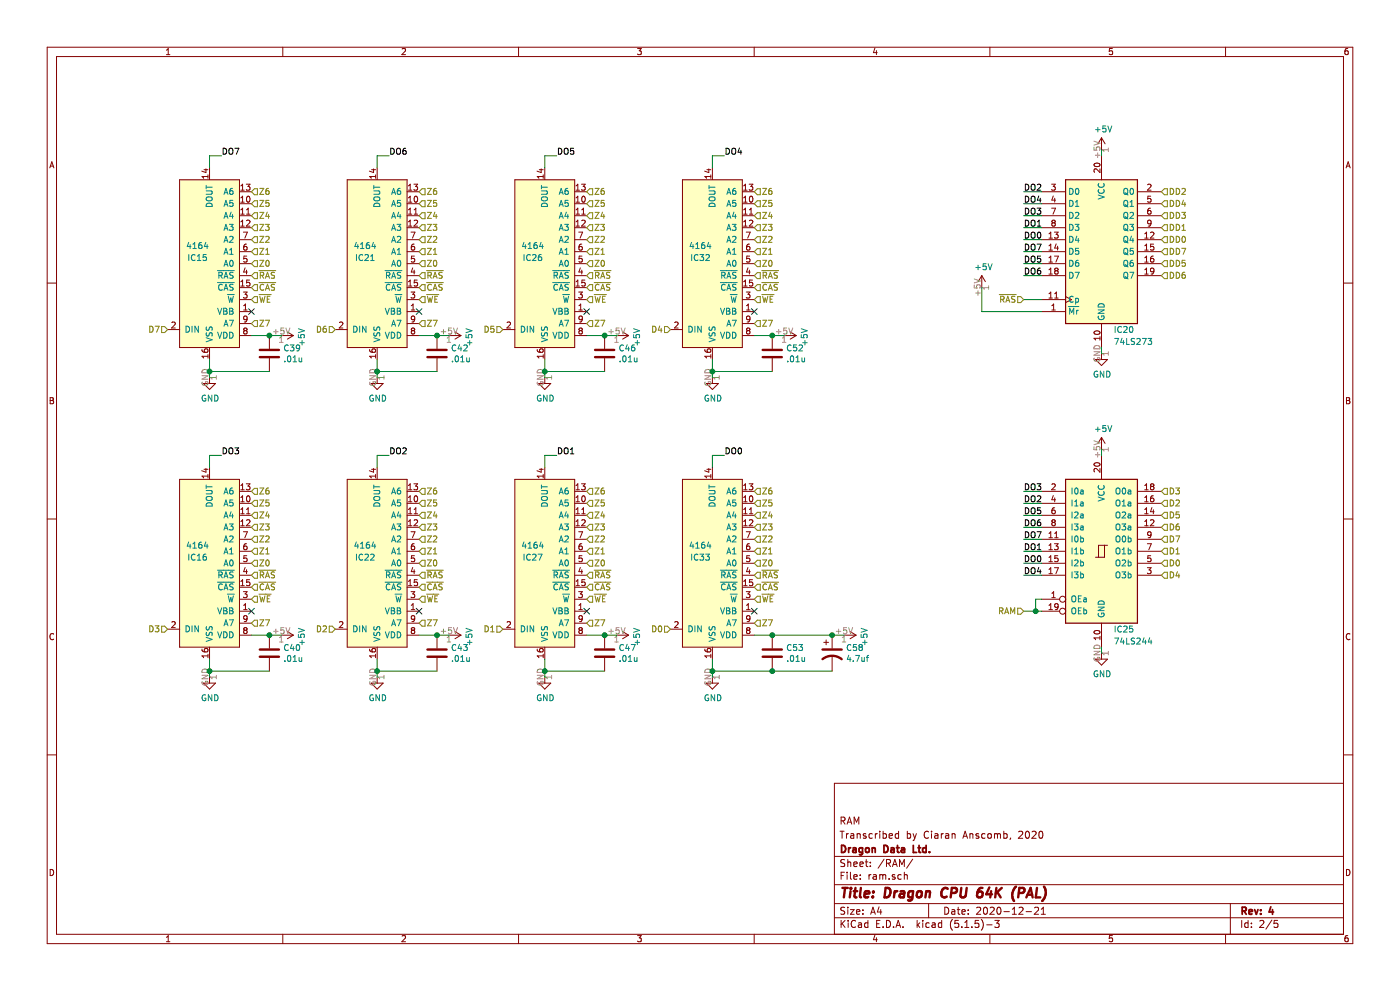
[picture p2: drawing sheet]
EESchema Schematic File Version 4
EELAYER 30 0
EELAYER END
$Descr A4 11693 8268
encoding utf-8
Sheet 2 5
Title "Dragon CPU 64K (PAL)"
Date "2020-12-21"
Rev "4"
Comp "Dragon Data Ltd."
Comment1 "Transcribed by Ciaran Anscomb, 2020"
Comment2 "RAM"
Comment3 ""
Comment4 ""
$EndDescr
Text HLabel 5600 5250 0    50   Input ~ 0
D0
Text HLabel 6300 4700 2    50   Input ~ 0
Z0
Text HLabel 6300 4600 2    50   Input ~ 0
Z1
Text HLabel 6300 4500 2    50   Input ~ 0
Z2
Text HLabel 6300 4400 2    50   Input ~ 0
Z3
Text HLabel 6300 4300 2    50   Input ~ 0
Z4
Text HLabel 6300 4200 2    50   Input ~ 0
Z5
Text HLabel 6300 4100 2    50   Input ~ 0
Z6
Text HLabel 6300 5200 2    50   Input ~ 0
Z7
Text HLabel 6300 4800 2    50   Input ~ 0
~RAS
Text HLabel 6300 4900 2    50   Input ~ 0
~CAS
Text HLabel 6300 5000 2    50   Input ~ 0
~WE
$Comp
L power:GND #PWR?
U 1 1
P 5950 5650
AR Path="/5FD9C9AE" Ref="#PWR?"  Part="1" 
AR Path="/5FD82066/5FD9C9AE" Ref="#PWR0124"  Part="1" 
F 0 "#PWR0124" H 5950 5400 50  0001 C CNN
F 1 "GND" H 5955 5477 50  0000 C CNN
F 2 "" H 5950 5650 50  0001 C CNN
F 3 "" H 5950 5650 50  0001 C CNN
	1    5950 5650
	1    0    0    -1  
$EndComp
$Comp
L power:+5V #PWR?
U 1 1
P 7050 5300
AR Path="/5FD9C9B7" Ref="#PWR?"  Part="1" 
AR Path="/5FD82066/5FD9C9B7" Ref="#PWR0125"  Part="1" 
F 0 "#PWR0125" H 7050 5150 50  0001 C CNN
F 1 "+5V" H 7065 5473 50  0000 C CNN
F 2 "" H 7050 5300 50  0001 C CNN
F 3 "" H 7050 5300 50  0001 C CNN
	1    7050 5300
	0    1    1    0   
$EndComp
$Comp
L Device:C C?
U 1 1
P 6450 5450
AR Path="/5FDFB080" Ref="C?"  Part="1" 
AR Path="/5FD82066/5FDFB080" Ref="C53"  Part="1" 
F 0 "C53" H 6565 5496 50  0000 L CNN
F 1 ".01u" H 6565 5405 50  0000 L CNN
F 2 "Capacitor_THT:C_Disc_D7.5mm_W2.5mm_P5.00mm" H 6488 5300 50  0001 C CNN
F 3 "~" H 6450 5450 50  0001 C CNN
	1    6450 5450
	1    0    0    -1  
$EndComp
Wire Wire Line
	6450 5600 5950 5600
Wire Wire Line
	5950 5600 5950 5500
$Comp
L 74xx:74LS244 IC25
U 1 1
P 9200 4600
F 0 "IC25" H 9300 3950 50  0000 L CNN
F 1 "74LS244" H 9300 3850 50  0000 L CNN
F 2 "Package_DIP:DIP-20_W7.62mm_Socket_LongPads" H 9200 4600 50  0001 C CNN
F 3 "http://www.ti.com/lit/ds/symlink/sn74ls244.pdf" H 9200 4600 50  0001 C CNN
	1    9200 4600
	1    0    0    -1  
$EndComp
Text HLabel 9700 4700 2    50   Input ~ 0
D0
Text HLabel 9700 4600 2    50   Input ~ 0
D1
Text HLabel 9700 4200 2    50   Input ~ 0
D2
Text HLabel 9700 4100 2    50   Input ~ 0
D3
Text HLabel 9700 4800 2    50   Input ~ 0
D4
Text HLabel 9700 4300 2    50   Input ~ 0
D5
Text HLabel 9700 4400 2    50   Input ~ 0
D6
Text HLabel 9700 4500 2    50   Input ~ 0
D7
$Comp
L power:+5V #PWR?
U 1 1
P 9200 3750
AR Path="/5FE05D3E" Ref="#PWR?"  Part="1" 
AR Path="/5FD82066/5FE05D3E" Ref="#PWR0127"  Part="1" 
F 0 "#PWR0127" H 9200 3600 50  0001 C CNN
F 1 "+5V" H 9215 3923 50  0000 C CNN
F 2 "" H 9200 3750 50  0001 C CNN
F 3 "" H 9200 3750 50  0001 C CNN
	1    9200 3750
	1    0    0    -1  
$EndComp
$Comp
L power:GND #PWR?
U 1 1
P 9200 5450
AR Path="/5FE0685B" Ref="#PWR?"  Part="1" 
AR Path="/5FD82066/5FE0685B" Ref="#PWR0128"  Part="1" 
F 0 "#PWR0128" H 9200 5200 50  0001 C CNN
F 1 "GND" H 9205 5277 50  0000 C CNN
F 2 "" H 9200 5450 50  0001 C CNN
F 3 "" H 9200 5450 50  0001 C CNN
	1    9200 5450
	1    0    0    -1  
$EndComp
Wire Wire Line
	8700 4800 8550 4800
Text Label 8550 4800 0    50   ~ 0
DO4
Wire Wire Line
	8700 4700 8550 4700
Wire Wire Line
	8550 4600 8700 4600
Wire Wire Line
	8550 4500 8700 4500
Wire Wire Line
	8550 4400 8700 4400
Wire Wire Line
	8550 4300 8700 4300
Wire Wire Line
	8550 4200 8700 4200
Wire Wire Line
	8550 4100 8700 4100
Text Label 8550 4700 0    50   ~ 0
DO0
Text Label 8550 4600 0    50   ~ 0
DO1
Text Label 8550 4500 0    50   ~ 0
DO7
Text Label 8550 4400 0    50   ~ 0
DO6
Text Label 8550 4300 0    50   ~ 0
DO5
Text Label 8550 4200 0    50   ~ 0
DO2
Text Label 8550 4100 0    50   ~ 0
DO3
Text HLabel 8550 5100 0    50   Input ~ 0
RAM
Wire Wire Line
	8650 5000 8700 5000
Wire Wire Line
	8650 5100 8700 5100
Wire Wire Line
	8650 5100 8650 5000
Wire Wire Line
	5950 3800 5950 3900
Text Label 6050 3800 0    50   ~ 0
DO0
Text HLabel 4900 4700 2    50   Input ~ 0
Z0
Text HLabel 4900 4600 2    50   Input ~ 0
Z1
Text HLabel 4900 4500 2    50   Input ~ 0
Z2
Text HLabel 4900 4400 2    50   Input ~ 0
Z3
Text HLabel 4900 4300 2    50   Input ~ 0
Z4
Text HLabel 4900 4200 2    50   Input ~ 0
Z5
Text HLabel 4900 4100 2    50   Input ~ 0
Z6
Text HLabel 4900 5200 2    50   Input ~ 0
Z7
Text HLabel 4900 4800 2    50   Input ~ 0
~RAS
Text HLabel 4900 4900 2    50   Input ~ 0
~CAS
Text HLabel 4900 5000 2    50   Input ~ 0
~WE
$Comp
L power:GND #PWR?
U 1 1
P 4550 5650
AR Path="/5FE12896" Ref="#PWR?"  Part="1" 
AR Path="/5FD82066/5FE12896" Ref="#PWR0129"  Part="1" 
F 0 "#PWR0129" H 4550 5400 50  0001 C CNN
F 1 "GND" H 4555 5477 50  0000 C CNN
F 2 "" H 4550 5650 50  0001 C CNN
F 3 "" H 4550 5650 50  0001 C CNN
	1    4550 5650
	1    0    0    -1  
$EndComp
Wire Wire Line
	5150 5300 5050 5300
$Comp
L power:+5V #PWR?
U 1 1
P 5150 5300
AR Path="/5FE1289F" Ref="#PWR?"  Part="1" 
AR Path="/5FD82066/5FE1289F" Ref="#PWR0130"  Part="1" 
F 0 "#PWR0130" H 5150 5150 50  0001 C CNN
F 1 "+5V" H 5165 5473 50  0000 C CNN
F 2 "" H 5150 5300 50  0001 C CNN
F 3 "" H 5150 5300 50  0001 C CNN
	1    5150 5300
	0    1    1    0   
$EndComp
$Comp
L Device:C C?
U 1 1
P 5050 5450
AR Path="/5FE128A6" Ref="C?"  Part="1" 
AR Path="/5FD82066/5FE128A6" Ref="C47"  Part="1" 
F 0 "C47" H 5165 5496 50  0000 L CNN
F 1 ".01u" H 5165 5405 50  0000 L CNN
F 2 "Capacitor_THT:C_Disc_D7.5mm_W2.5mm_P5.00mm" H 5088 5300 50  0001 C CNN
F 3 "~" H 5050 5450 50  0001 C CNN
	1    5050 5450
	1    0    0    -1  
$EndComp
Wire Wire Line
	5050 5600 4550 5600
Wire Wire Line
	4550 5600 4550 5500
Wire Wire Line
	4550 3800 4550 3900
Text HLabel 3500 4700 2    50   Input ~ 0
Z0
Text HLabel 3500 4600 2    50   Input ~ 0
Z1
Text HLabel 3500 4500 2    50   Input ~ 0
Z2
Text HLabel 3500 4400 2    50   Input ~ 0
Z3
Text HLabel 3500 4300 2    50   Input ~ 0
Z4
Text HLabel 3500 4200 2    50   Input ~ 0
Z5
Text HLabel 3500 4100 2    50   Input ~ 0
Z6
Text HLabel 3500 5200 2    50   Input ~ 0
Z7
Text HLabel 3500 4800 2    50   Input ~ 0
~RAS
Text HLabel 3500 4900 2    50   Input ~ 0
~CAS
Text HLabel 3500 5000 2    50   Input ~ 0
~WE
$Comp
L power:GND #PWR?
U 1 1
P 3150 5650
AR Path="/5FE14B3E" Ref="#PWR?"  Part="1" 
AR Path="/5FD82066/5FE14B3E" Ref="#PWR0131"  Part="1" 
F 0 "#PWR0131" H 3150 5400 50  0001 C CNN
F 1 "GND" H 3155 5477 50  0000 C CNN
F 2 "" H 3150 5650 50  0001 C CNN
F 3 "" H 3150 5650 50  0001 C CNN
	1    3150 5650
	1    0    0    -1  
$EndComp
Wire Wire Line
	3750 5300 3650 5300
$Comp
L power:+5V #PWR?
U 1 1
P 3750 5300
AR Path="/5FE14B47" Ref="#PWR?"  Part="1" 
AR Path="/5FD82066/5FE14B47" Ref="#PWR0132"  Part="1" 
F 0 "#PWR0132" H 3750 5150 50  0001 C CNN
F 1 "+5V" H 3765 5473 50  0000 C CNN
F 2 "" H 3750 5300 50  0001 C CNN
F 3 "" H 3750 5300 50  0001 C CNN
	1    3750 5300
	0    1    1    0   
$EndComp
$Comp
L Device:C C?
U 1 1
P 3650 5450
AR Path="/5FE14B4E" Ref="C?"  Part="1" 
AR Path="/5FD82066/5FE14B4E" Ref="C43"  Part="1" 
F 0 "C43" H 3765 5496 50  0000 L CNN
F 1 ".01u" H 3765 5405 50  0000 L CNN
F 2 "Capacitor_THT:C_Disc_D7.5mm_W2.5mm_P5.00mm" H 3688 5300 50  0001 C CNN
F 3 "~" H 3650 5450 50  0001 C CNN
	1    3650 5450
	1    0    0    -1  
$EndComp
Wire Wire Line
	3650 5600 3150 5600
Wire Wire Line
	3150 5600 3150 5500
Wire Wire Line
	3150 3800 3150 3900
Text HLabel 2100 4700 2    50   Input ~ 0
Z0
Text HLabel 2100 4600 2    50   Input ~ 0
Z1
Text HLabel 2100 5200 2    50   Input ~ 0
Z7
Text HLabel 2100 4900 2    50   Input ~ 0
~CAS
Text HLabel 2100 5000 2    50   Input ~ 0
~WE
$Comp
L power:GND #PWR?
U 1 1
P 1750 5650
AR Path="/5FE1925B" Ref="#PWR?"  Part="1" 
AR Path="/5FD82066/5FE1925B" Ref="#PWR0133"  Part="1" 
F 0 "#PWR0133" H 1750 5400 50  0001 C CNN
F 1 "GND" H 1755 5477 50  0000 C CNN
F 2 "" H 1750 5650 50  0001 C CNN
F 3 "" H 1750 5650 50  0001 C CNN
	1    1750 5650
	1    0    0    -1  
$EndComp
Wire Wire Line
	2350 5300 2250 5300
$Comp
L power:+5V #PWR?
U 1 1
P 2350 5300
AR Path="/5FE19264" Ref="#PWR?"  Part="1" 
AR Path="/5FD82066/5FE19264" Ref="#PWR0134"  Part="1" 
F 0 "#PWR0134" H 2350 5150 50  0001 C CNN
F 1 "+5V" H 2365 5473 50  0000 C CNN
F 2 "" H 2350 5300 50  0001 C CNN
F 3 "" H 2350 5300 50  0001 C CNN
	1    2350 5300
	0    1    1    0   
$EndComp
$Comp
L Device:C C?
U 1 1
P 2250 5450
AR Path="/5FE1926B" Ref="C?"  Part="1" 
AR Path="/5FD82066/5FE1926B" Ref="C40"  Part="1" 
F 0 "C40" H 2365 5496 50  0000 L CNN
F 1 ".01u" H 2365 5405 50  0000 L CNN
F 2 "Capacitor_THT:C_Disc_D7.5mm_W2.5mm_P5.00mm" H 2288 5300 50  0001 C CNN
F 3 "~" H 2250 5450 50  0001 C CNN
	1    2250 5450
	1    0    0    -1  
$EndComp
Wire Wire Line
	2250 5600 1750 5600
Wire Wire Line
	1750 5600 1750 5500
Wire Wire Line
	1750 3800 1750 3900
Connection ~ 6450 5300
Wire Wire Line
	6450 5300 6300 5300
Connection ~ 5050 5300
Wire Wire Line
	5050 5300 4900 5300
Connection ~ 3650 5300
Wire Wire Line
	3650 5300 3500 5300
Connection ~ 2250 5300
Wire Wire Line
	2250 5300 2100 5300
Text HLabel 6300 2200 2    50   Input ~ 0
Z0
Text HLabel 6300 2100 2    50   Input ~ 0
Z1
Text HLabel 6300 2000 2    50   Input ~ 0
Z2
Text HLabel 6300 1900 2    50   Input ~ 0
Z3
Text HLabel 6300 1800 2    50   Input ~ 0
Z4
Text HLabel 6300 1700 2    50   Input ~ 0
Z5
Text HLabel 6300 1600 2    50   Input ~ 0
Z6
Text HLabel 6300 2700 2    50   Input ~ 0
Z7
Text HLabel 6300 2300 2    50   Input ~ 0
~RAS
Text HLabel 6300 2400 2    50   Input ~ 0
~CAS
Text HLabel 6300 2500 2    50   Input ~ 0
~WE
$Comp
L power:GND #PWR?
U 1 1
P 5950 3150
AR Path="/5FE31286" Ref="#PWR?"  Part="1" 
AR Path="/5FD82066/5FE31286" Ref="#PWR0135"  Part="1" 
F 0 "#PWR0135" H 5950 2900 50  0001 C CNN
F 1 "GND" H 5955 2977 50  0000 C CNN
F 2 "" H 5950 3150 50  0001 C CNN
F 3 "" H 5950 3150 50  0001 C CNN
	1    5950 3150
	1    0    0    -1  
$EndComp
Wire Wire Line
	6550 2800 6450 2800
$Comp
L power:+5V #PWR?
U 1 1
P 6550 2800
AR Path="/5FE3128F" Ref="#PWR?"  Part="1" 
AR Path="/5FD82066/5FE3128F" Ref="#PWR0136"  Part="1" 
F 0 "#PWR0136" H 6550 2650 50  0001 C CNN
F 1 "+5V" H 6565 2973 50  0000 C CNN
F 2 "" H 6550 2800 50  0001 C CNN
F 3 "" H 6550 2800 50  0001 C CNN
	1    6550 2800
	0    1    1    0   
$EndComp
$Comp
L Device:C C?
U 1 1
P 6450 2950
AR Path="/5FE31296" Ref="C?"  Part="1" 
AR Path="/5FD82066/5FE31296" Ref="C52"  Part="1" 
F 0 "C52" H 6565 2996 50  0000 L CNN
F 1 ".01u" H 6565 2905 50  0000 L CNN
F 2 "Capacitor_THT:C_Disc_D7.5mm_W2.5mm_P5.00mm" H 6488 2800 50  0001 C CNN
F 3 "~" H 6450 2950 50  0001 C CNN
	1    6450 2950
	1    0    0    -1  
$EndComp
Wire Wire Line
	6450 3100 5950 3100
Wire Wire Line
	5950 3100 5950 3000
Wire Wire Line
	5950 1300 5950 1400
Text HLabel 4900 2200 2    50   Input ~ 0
Z0
Text HLabel 4900 2100 2    50   Input ~ 0
Z1
Text HLabel 4900 2000 2    50   Input ~ 0
Z2
Text HLabel 4900 1900 2    50   Input ~ 0
Z3
Text HLabel 4900 1800 2    50   Input ~ 0
Z4
Text HLabel 4900 1700 2    50   Input ~ 0
Z5
Text HLabel 4900 1600 2    50   Input ~ 0
Z6
Text HLabel 4900 2700 2    50   Input ~ 0
Z7
Text HLabel 4900 2300 2    50   Input ~ 0
~RAS
Text HLabel 4900 2400 2    50   Input ~ 0
~CAS
Text HLabel 4900 2500 2    50   Input ~ 0
~WE
$Comp
L power:GND #PWR?
U 1 1
P 4550 3150
AR Path="/5FE312B3" Ref="#PWR?"  Part="1" 
AR Path="/5FD82066/5FE312B3" Ref="#PWR0137"  Part="1" 
F 0 "#PWR0137" H 4550 2900 50  0001 C CNN
F 1 "GND" H 4555 2977 50  0000 C CNN
F 2 "" H 4550 3150 50  0001 C CNN
F 3 "" H 4550 3150 50  0001 C CNN
	1    4550 3150
	1    0    0    -1  
$EndComp
Wire Wire Line
	5150 2800 5050 2800
$Comp
L power:+5V #PWR?
U 1 1
P 5150 2800
AR Path="/5FE312BC" Ref="#PWR?"  Part="1" 
AR Path="/5FD82066/5FE312BC" Ref="#PWR0138"  Part="1" 
F 0 "#PWR0138" H 5150 2650 50  0001 C CNN
F 1 "+5V" H 5165 2973 50  0000 C CNN
F 2 "" H 5150 2800 50  0001 C CNN
F 3 "" H 5150 2800 50  0001 C CNN
	1    5150 2800
	0    1    1    0   
$EndComp
$Comp
L Device:C C?
U 1 1
P 5050 2950
AR Path="/5FE312C3" Ref="C?"  Part="1" 
AR Path="/5FD82066/5FE312C3" Ref="C46"  Part="1" 
F 0 "C46" H 5165 2996 50  0000 L CNN
F 1 ".01u" H 5165 2905 50  0000 L CNN
F 2 "Capacitor_THT:C_Disc_D7.5mm_W2.5mm_P5.00mm" H 5088 2800 50  0001 C CNN
F 3 "~" H 5050 2950 50  0001 C CNN
	1    5050 2950
	1    0    0    -1  
$EndComp
Wire Wire Line
	5050 3100 4550 3100
Wire Wire Line
	4550 3100 4550 3000
Wire Wire Line
	4550 1300 4550 1400
Text HLabel 3500 2200 2    50   Input ~ 0
Z0
Text HLabel 3500 2100 2    50   Input ~ 0
Z1
Text HLabel 3500 2000 2    50   Input ~ 0
Z2
Text HLabel 3500 1900 2    50   Input ~ 0
Z3
Text HLabel 3500 1800 2    50   Input ~ 0
Z4
Text HLabel 3500 1700 2    50   Input ~ 0
Z5
Text HLabel 3500 1600 2    50   Input ~ 0
Z6
Text HLabel 3500 2700 2    50   Input ~ 0
Z7
Text HLabel 3500 2300 2    50   Input ~ 0
~RAS
Text HLabel 3500 2400 2    50   Input ~ 0
~CAS
Text HLabel 3500 2500 2    50   Input ~ 0
~WE
$Comp
L power:GND #PWR?
U 1 1
P 3150 3150
AR Path="/5FE312E0" Ref="#PWR?"  Part="1" 
AR Path="/5FD82066/5FE312E0" Ref="#PWR0139"  Part="1" 
F 0 "#PWR0139" H 3150 2900 50  0001 C CNN
F 1 "GND" H 3155 2977 50  0000 C CNN
F 2 "" H 3150 3150 50  0001 C CNN
F 3 "" H 3150 3150 50  0001 C CNN
	1    3150 3150
	1    0    0    -1  
$EndComp
Wire Wire Line
	3750 2800 3650 2800
$Comp
L power:+5V #PWR?
U 1 1
P 3750 2800
AR Path="/5FE312E9" Ref="#PWR?"  Part="1" 
AR Path="/5FD82066/5FE312E9" Ref="#PWR0140"  Part="1" 
F 0 "#PWR0140" H 3750 2650 50  0001 C CNN
F 1 "+5V" H 3765 2973 50  0000 C CNN
F 2 "" H 3750 2800 50  0001 C CNN
F 3 "" H 3750 2800 50  0001 C CNN
	1    3750 2800
	0    1    1    0   
$EndComp
$Comp
L Device:C C?
U 1 1
P 3650 2950
AR Path="/5FE312F0" Ref="C?"  Part="1" 
AR Path="/5FD82066/5FE312F0" Ref="C42"  Part="1" 
F 0 "C42" H 3765 2996 50  0000 L CNN
F 1 ".01u" H 3765 2905 50  0000 L CNN
F 2 "Capacitor_THT:C_Disc_D7.5mm_W2.5mm_P5.00mm" H 3688 2800 50  0001 C CNN
F 3 "~" H 3650 2950 50  0001 C CNN
	1    3650 2950
	1    0    0    -1  
$EndComp
Wire Wire Line
	3650 3100 3150 3100
Wire Wire Line
	3150 3100 3150 3000
Wire Wire Line
	3150 1300 3150 1400
Text HLabel 2100 2200 2    50   Input ~ 0
Z0
Text HLabel 2100 2100 2    50   Input ~ 0
Z1
Text HLabel 2100 2000 2    50   Input ~ 0
Z2
Text HLabel 2100 1900 2    50   Input ~ 0
Z3
Text HLabel 2100 1800 2    50   Input ~ 0
Z4
Text HLabel 2100 1700 2    50   Input ~ 0
Z5
Text HLabel 2100 1600 2    50   Input ~ 0
Z6
Text HLabel 2100 2700 2    50   Input ~ 0
Z7
Text HLabel 2100 2300 2    50   Input ~ 0
~RAS
Text HLabel 2100 2400 2    50   Input ~ 0
~CAS
Text HLabel 2100 2500 2    50   Input ~ 0
~WE
$Comp
L power:GND #PWR?
U 1 1
P 1750 3150
AR Path="/5FE3130D" Ref="#PWR?"  Part="1" 
AR Path="/5FD82066/5FE3130D" Ref="#PWR0141"  Part="1" 
F 0 "#PWR0141" H 1750 2900 50  0001 C CNN
F 1 "GND" H 1755 2977 50  0000 C CNN
F 2 "" H 1750 3150 50  0001 C CNN
F 3 "" H 1750 3150 50  0001 C CNN
	1    1750 3150
	1    0    0    -1  
$EndComp
Wire Wire Line
	2350 2800 2250 2800
$Comp
L power:+5V #PWR?
U 1 1
P 2350 2800
AR Path="/5FE31316" Ref="#PWR?"  Part="1" 
AR Path="/5FD82066/5FE31316" Ref="#PWR0142"  Part="1" 
F 0 "#PWR0142" H 2350 2650 50  0001 C CNN
F 1 "+5V" H 2365 2973 50  0000 C CNN
F 2 "" H 2350 2800 50  0001 C CNN
F 3 "" H 2350 2800 50  0001 C CNN
	1    2350 2800
	0    1    1    0   
$EndComp
$Comp
L Device:C C?
U 1 1
P 2250 2950
AR Path="/5FE3131D" Ref="C?"  Part="1" 
AR Path="/5FD82066/5FE3131D" Ref="C39"  Part="1" 
F 0 "C39" H 2365 2996 50  0000 L CNN
F 1 ".01u" H 2365 2905 50  0000 L CNN
F 2 "Capacitor_THT:C_Disc_D7.5mm_W2.5mm_P5.00mm" H 2288 2800 50  0001 C CNN
F 3 "~" H 2250 2950 50  0001 C CNN
	1    2250 2950
	1    0    0    -1  
$EndComp
Wire Wire Line
	2250 3100 1750 3100
Wire Wire Line
	1750 3100 1750 3000
Wire Wire Line
	1750 1300 1750 1400
Text Label 4650 3800 0    50   ~ 0
DO1
Text Label 3250 3800 0    50   ~ 0
DO2
Text Label 1850 3800 0    50   ~ 0
DO3
Text Label 6050 1300 0    50   ~ 0
DO4
Text Label 4650 1300 0    50   ~ 0
DO5
Text Label 3250 1300 0    50   ~ 0
DO6
Text Label 1850 1300 0    50   ~ 0
DO7
Text HLabel 4200 5250 0    50   Input ~ 0
D1
Text HLabel 2800 5250 0    50   Input ~ 0
D2
Text HLabel 1400 5250 0    50   Input ~ 0
D3
Text HLabel 5600 2750 0    50   Input ~ 0
D4
Text HLabel 4200 2750 0    50   Input ~ 0
D5
Text HLabel 2800 2750 0    50   Input ~ 0
D6
Text HLabel 1400 2750 0    50   Input ~ 0
D7
Connection ~ 3650 2800
Wire Wire Line
	3650 2800 3500 2800
Connection ~ 5050 2800
Wire Wire Line
	5050 2800 4900 2800
Connection ~ 6450 2800
Wire Wire Line
	6450 2800 6300 2800
Connection ~ 2250 2800
Wire Wire Line
	2250 2800 2100 2800
Wire Wire Line
	6450 5600 6950 5600
Connection ~ 6450 5600
$Comp
L 74xx:74LS273 IC20
U 1 1
P 9200 2100
F 0 "IC20" H 9300 1450 50  0000 L CNN
F 1 "74LS273" H 9300 1350 50  0000 L CNN
F 2 "Package_DIP:DIP-20_W7.62mm_Socket_LongPads" H 9200 2100 50  0001 C CNN
F 3 "http://www.ti.com/lit/gpn/sn74LS273" H 9200 2100 50  0001 C CNN
	1    9200 2100
	1    0    0    -1  
$EndComp
Wire Wire Line
	8700 1600 8550 1600
Wire Wire Line
	8550 2000 8700 2000
Text Label 8550 2000 0    50   ~ 0
DO0
Wire Wire Line
	8550 1700 8700 1700
Wire Wire Line
	8550 1800 8700 1800
Wire Wire Line
	8550 1900 8700 1900
Wire Wire Line
	8550 2100 8700 2100
Wire Wire Line
	8550 2200 8700 2200
Wire Wire Line
	8550 2300 8700 2300
Text Label 8550 1900 0    50   ~ 0
DO1
Text Label 8550 1600 0    50   ~ 0
DO2
Text Label 8550 1800 0    50   ~ 0
DO3
Text Label 8550 2200 0    50   ~ 0
DO5
Text Label 8550 2300 0    50   ~ 0
DO6
Text Label 8550 1700 0    50   ~ 0
DO4
Text Label 8550 2100 0    50   ~ 0
DO7
Text HLabel 9700 2000 2    50   Input ~ 0
DD0
Text HLabel 9700 1900 2    50   Input ~ 0
DD1
Text HLabel 9700 1600 2    50   Input ~ 0
DD2
Text HLabel 9700 1800 2    50   Input ~ 0
DD3
Text HLabel 9700 1700 2    50   Input ~ 0
DD4
Text HLabel 9700 2200 2    50   Input ~ 0
DD5
Text HLabel 9700 2300 2    50   Input ~ 0
DD6
Text HLabel 9700 2100 2    50   Input ~ 0
DD7
$Comp
L power:+5V #PWR?
U 1 1
P 9200 1250
AR Path="/5FF38301" Ref="#PWR?"  Part="1" 
AR Path="/5FD82066/5FF38301" Ref="#PWR0143"  Part="1" 
F 0 "#PWR0143" H 9200 1100 50  0001 C CNN
F 1 "+5V" H 9215 1423 50  0000 C CNN
F 2 "" H 9200 1250 50  0001 C CNN
F 3 "" H 9200 1250 50  0001 C CNN
	1    9200 1250
	1    0    0    -1  
$EndComp
$Comp
L power:GND #PWR?
U 1 1
P 9200 2950
AR Path="/5FF39E49" Ref="#PWR?"  Part="1" 
AR Path="/5FD82066/5FF39E49" Ref="#PWR0144"  Part="1" 
F 0 "#PWR0144" H 9200 2700 50  0001 C CNN
F 1 "GND" H 9205 2777 50  0000 C CNN
F 2 "" H 9200 2950 50  0001 C CNN
F 3 "" H 9200 2950 50  0001 C CNN
	1    9200 2950
	1    0    0    -1  
$EndComp
Text HLabel 8550 2500 0    50   Input ~ 0
~RAS
$Comp
L power:+5V #PWR?
U 1 1
P 8200 2400
AR Path="/5FF4329C" Ref="#PWR?"  Part="1" 
AR Path="/5FD82066/5FF4329C" Ref="#PWR0145"  Part="1" 
F 0 "#PWR0145" H 8200 2250 50  0001 C CNN
F 1 "+5V" H 8215 2573 50  0000 C CNN
F 2 "" H 8200 2400 50  0001 C CNN
F 3 "" H 8200 2400 50  0001 C CNN
	1    8200 2400
	1    0    0    -1  
$EndComp
Text HLabel 2100 4500 2    50   Input ~ 0
Z2
Text HLabel 2100 4400 2    50   Input ~ 0
Z3
Text HLabel 2100 4300 2    50   Input ~ 0
Z4
Text HLabel 2100 4200 2    50   Input ~ 0
Z5
Text HLabel 2100 4100 2    50   Input ~ 0
Z6
Text HLabel 2100 4800 2    50   Input ~ 0
~RAS
$Comp
L dragon64:4164 IC16
U 1 1
P 1750 4700
F 0 "IC16" H 1650 4750 50  0000 C CNN
F 1 "4164" H 1650 4850 50  0000 C CNN
F 2 "Package_DIP:DIP-16_W7.62mm_Socket_LongPads" H 1600 4700 50  0001 C CNN
F 3 "" H 1600 4700 50  0001 C CNN
	1    1750 4700
	1    0    0    -1  
$EndComp
$Comp
L dragon64:4164 IC15
U 1 1
P 1750 2200
F 0 "IC15" H 1650 2250 50  0000 C CNN
F 1 "4164" H 1650 2350 50  0000 C CNN
F 2 "Package_DIP:DIP-16_W7.62mm_Socket_LongPads" H 1600 2200 50  0001 C CNN
F 3 "" H 1600 2200 50  0001 C CNN
	1    1750 2200
	1    0    0    -1  
$EndComp
$Comp
L dragon64:4164 IC21
U 1 1
P 3150 2200
F 0 "IC21" H 3050 2250 50  0000 C CNN
F 1 "4164" H 3050 2350 50  0000 C CNN
F 2 "Package_DIP:DIP-16_W7.62mm_Socket_LongPads" H 3000 2200 50  0001 C CNN
F 3 "" H 3000 2200 50  0001 C CNN
	1    3150 2200
	1    0    0    -1  
$EndComp
$Comp
L dragon64:4164 IC26
U 1 1
P 4550 2200
F 0 "IC26" H 4450 2250 50  0000 C CNN
F 1 "4164" H 4450 2350 50  0000 C CNN
F 2 "Package_DIP:DIP-16_W7.62mm_Socket_LongPads" H 4400 2200 50  0001 C CNN
F 3 "" H 4400 2200 50  0001 C CNN
	1    4550 2200
	1    0    0    -1  
$EndComp
$Comp
L dragon64:4164 IC32
U 1 1
P 5950 2200
F 0 "IC32" H 5850 2250 50  0000 C CNN
F 1 "4164" H 5850 2350 50  0000 C CNN
F 2 "Package_DIP:DIP-16_W7.62mm_Socket_LongPads" H 5800 2200 50  0001 C CNN
F 3 "" H 5800 2200 50  0001 C CNN
	1    5950 2200
	1    0    0    -1  
$EndComp
$Comp
L dragon64:4164 IC33
U 1 1
P 5950 4700
F 0 "IC33" H 5850 4750 50  0000 C CNN
F 1 "4164" H 5850 4850 50  0000 C CNN
F 2 "Package_DIP:DIP-16_W7.62mm_Socket_LongPads" H 5800 4700 50  0001 C CNN
F 3 "" H 5800 4700 50  0001 C CNN
	1    5950 4700
	1    0    0    -1  
$EndComp
$Comp
L dragon64:4164 IC27
U 1 1
P 4550 4700
F 0 "IC27" H 4450 4750 50  0000 C CNN
F 1 "4164" H 4450 4850 50  0000 C CNN
F 2 "Package_DIP:DIP-16_W7.62mm_Socket_LongPads" H 4400 4700 50  0001 C CNN
F 3 "" H 4400 4700 50  0001 C CNN
	1    4550 4700
	1    0    0    -1  
$EndComp
$Comp
L dragon64:4164 IC22
U 1 1
P 3150 4700
F 0 "IC22" H 3050 4750 50  0000 C CNN
F 1 "4164" H 3050 4850 50  0000 C CNN
F 2 "Package_DIP:DIP-16_W7.62mm_Socket_LongPads" H 3000 4700 50  0001 C CNN
F 3 "" H 3000 4700 50  0001 C CNN
	1    3150 4700
	1    0    0    -1  
$EndComp
NoConn ~ 2100 5100
NoConn ~ 3500 5100
NoConn ~ 6300 5100
NoConn ~ 4900 5100
NoConn ~ 3500 2600
NoConn ~ 4900 2600
NoConn ~ 6300 2600
NoConn ~ 2100 2600
Wire Wire Line
	9200 5450 9200 5400
Wire Wire Line
	9200 3750 9200 3800
Wire Wire Line
	8550 5100 8650 5100
Connection ~ 8650 5100
Wire Wire Line
	8550 2500 8700 2500
Wire Wire Line
	8700 2600 8200 2600
Wire Wire Line
	8200 2600 8200 2400
Wire Wire Line
	9200 2900 9200 2950
Wire Wire Line
	9200 1250 9200 1300
Wire Wire Line
	1750 3800 1850 3800
Wire Wire Line
	3150 3800 3250 3800
Wire Wire Line
	4550 3800 4650 3800
Wire Wire Line
	5950 3800 6050 3800
Wire Wire Line
	1750 1300 1850 1300
Wire Wire Line
	3150 1300 3250 1300
Wire Wire Line
	4550 1300 4650 1300
Wire Wire Line
	5950 1300 6050 1300
Wire Wire Line
	5950 5650 5950 5600
Connection ~ 5950 5600
Wire Wire Line
	4550 5650 4550 5600
Connection ~ 4550 5600
Wire Wire Line
	3150 5650 3150 5600
Connection ~ 3150 5600
Wire Wire Line
	1750 5650 1750 5600
Connection ~ 1750 5600
Wire Wire Line
	5950 3150 5950 3100
Connection ~ 5950 3100
Wire Wire Line
	4550 3150 4550 3100
Connection ~ 4550 3100
Wire Wire Line
	1750 3150 1750 3100
Connection ~ 1750 3100
Wire Wire Line
	3150 3150 3150 3100
Connection ~ 3150 3100
Wire Wire Line
	6450 5300 6950 5300
$Comp
L Device:C_Polarized_US C58
U 1 1
P 6950 5450
F 0 "C58" H 7065 5496 50  0000 L CNN
F 1 "4.7uf" H 7065 5405 50  0000 L CNN
F 2 "Capacitor_THT:CP_Radial_D4.0mm_P2.00mm" H 6950 5450 50  0001 C CNN
F 3 "~" H 6950 5450 50  0001 C CNN
	1    6950 5450
	1    0    0    -1  
$EndComp
Connection ~ 6950 5300
Wire Wire Line
	6950 5300 7050 5300
$EndSCHEMATC
